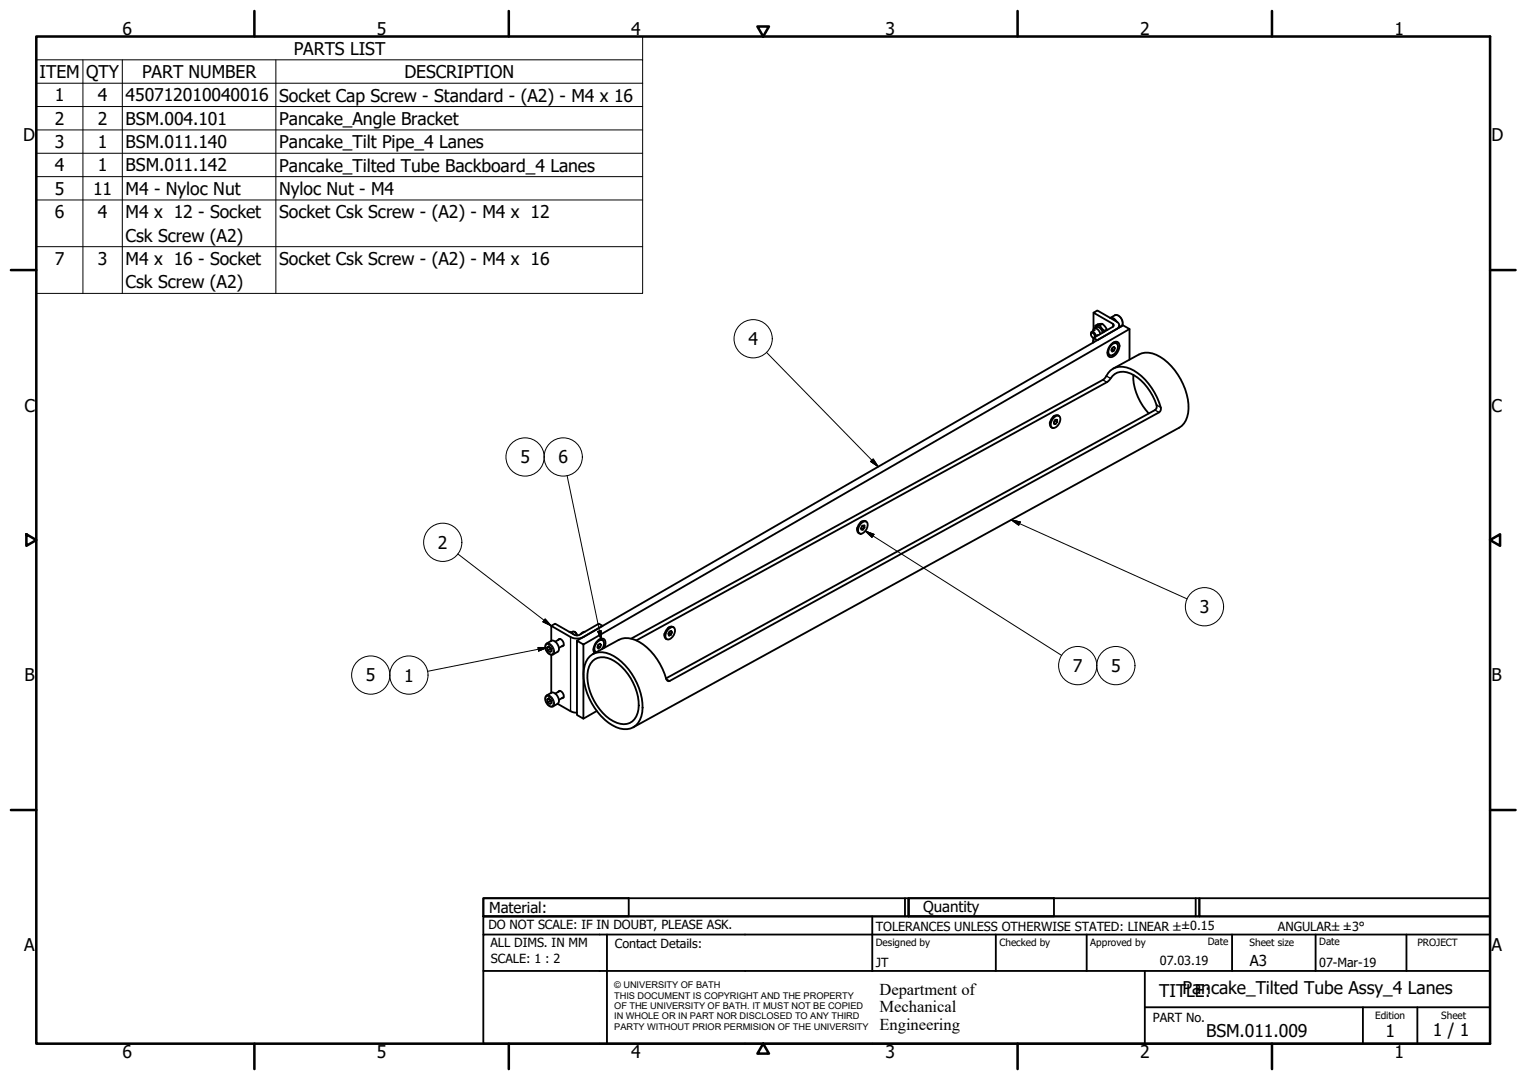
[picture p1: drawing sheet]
<svg xmlns="http://www.w3.org/2000/svg" width="420mm" height="297mm" viewBox="0 0 420 297" stroke-linecap="round" stroke-linejoin="round" font-family="sans-serif">
<!-- layer: Visible (ISO) -->
<g fill="none" stroke="#000" stroke-width=".51">
<path d="M300.2 91.9l.2-.6a1.14 1.14 0 0 1 1.2 1.1M300.7 92.9h.2M300.7 91.1l.3-.7a1.53 1.53 0 0 1 1.8 1.4M300.9 92.9v.1M300.9 86l1-.6 5.4 3.1a1.08 1.08 0 0 1 .7 1 1.08 1.08 0 0 1-.7 1l-5.4 3.1-1-.7 5.3-3 .3-.4-.3-.4zM300.9 93.3l-.2 1M300.9 86v4.5M300.9 92.9v1.3M301 90.3l.7-.3a1.67 1.67 0 0 1 1.7 1.5M301.3 90.7l-.9 .6M301.3 90.2l.1-.6 1.2-.1 1.3 1.5-.1 .3M301.4 89.6a1.84 1.84 0 0 1 1.9-.5 1.84 1.84 0 0 1 1.2 1.5l.1 .2"/>
<path d="M302.3 92.1l-.5 .2-.6 .5a.84 .84 0 0 0-.1-.9 .84 .84 0 0 0-.9-.3 1.05 1.05 0 0 0 .7 1.3M303.3 89.1l-.7 .4M304.5 90.6l-.6 .4M304.7 96.9l.2 .5 .5 .3M305.7 94.8a1.49 1.49 0 0 1 2.1-.5 3 3 0 0 1-2.1 3.9 1.14 1.14 0 0 1-.9-1.7zM305.9 94.8a.97 .97 0 0 1 1.3-.4 .97 .97 0 0 1 .4 1.4l-.2 .5a1.61 1.61 0 0 1-2.2 1.3 2.34 2.34 0 0 1 .7-2.8zM305.9 96.1h.1M305.9 96v.1M306.2 94.3l.5-.1 .5 .2M306.4 95.5l.4 .3-.3 .6M306.8 95.8l-.3-.4-.5 .3-.2 .7 .2 .3 .5-.3-.6-.3M307.2 88.4a1.63 1.63 0 0 0-1.7-1l1.3-.7a1.96 1.96 0 0 1 1.8 1 1.96 1.96 0 0 1-.1 2.1l-.5 .3v-.6"/>
<path d="M310.8 90.5v8.4M288.9 116.1v.5M289.9 114.9a1.07 1.07 0 0 1 1.8-.2 2.51 2.51 0 0 1-1.9 3 1.41 1.41 0 0 1-.3-2.3zM290.2 114.3l-.4 .3M290.3 115.7l.6 .4-.5 .5M290.3 115.7h-.1M290.3 115.7h.1M290.9 116.1v-.6l-.5-.1-.4 .6v.6h.4l-.4-.2M291.4 114.4a1.49 1.49 0 0 0-2.2 .9 1.5 1.5 0 0 0 .3 2.4M306.3 101.4l7.1-3.9a6.3 6.3 0 0 1 6.9 1.3 17.4 17.4 0 0 1 6.6 14.8 5.5 5.5 0 0 1-2.5 4.1l-150.2 82.4M311.8 103.1a15.1 15.1 0 0 0 4.3 10.6M235.8 145.2v.5"/>
<path d="M237.2 143.4l-.4 .2M237.2 143.7a.89 .89 0 0 1 1.1-.3 .89 .89 0 0 1 .4 1.2 2.28 2.28 0 0 1-2.2 2.1 2.08 2.08 0 0 1 .7-3zM237.2 144.8l.7 .3-.5 .6M237.9 145.1l-.1-.6h-.4l-.4 .6v.6h.4l-.4-.3M238.4 143.5a1.45 1.45 0 0 0-2.2 .9 1.5 1.5 0 0 0 .3 2.3M150.2 177.1l1.5-.9a2.02 2.02 0 0 1 1.7 3.1l-1.2 .7a2.02 2.02 0 0 1-2-2.9zM150.6 178.1l.4-.3 .6 .5 .2 .8-.5 .3-.6-.6zM151 177.8l-.4 .3M151.4 178.2v.2M151.4 178.4l-.7 .4M151.4 178.4l.2 .1M151.7 172.1l1-.6 5.4 3.1 .6 .2 .8-.2 5.3-3.1 1 .6-5.3 3.1-1.8 .4-1.7-.4z"/>
<path d="M151.7 172.1v4.1M153.6 176l.1-.2a1.24 1.24 0 0 1 1.2 .6 1.24 1.24 0 0 1 0 1.3h-.3M154.1 175.7l-1.3 .8M155.1 177.4l-1.3 .8M156.6 173.8l.6 .1 .5 .5M158.1 173.8l.4 .3 .2 .7-.1-.4a.87 .87 0 0 0-1.4-.5M158.7 176.2l1.8 1.1v20.4l-1.8-1.1zM158.7 176.2l150.3-86.7 1.8 1-150.3 86.8M160.9 173.8l-.5 .1-.6 .5M163.3 178.5l.2 .5 .4 .4M164.5 177.7h.1M164.6 177.4l-.1 .3"/>
<path d="M164.8 175.9h.5l.5 .2M165 177.1l.4 .3-.3-.4-.5 .4-.2 .7 .3 .3 .5-.4-.7-.3M165.4 177.4l-.2 .6M165.7 178.5a1.66 1.66 0 0 0 0-2.5 2.33 2.33 0 0 0-1.9 3.2l.2 .2M166.3 178.2a1.69 1.69 0 0 0-.4-2.6 2.97 2.97 0 0 0-2.3 4M173.7 175.6l129.7-71.1 .6-.5a4.9 4.9 0 0 1 7-2.6 16.8 16.8 0 0 1 8.4 11l-.5 1-134.6 73.9a.69 .69 0 0 1-1-.6 16.7 16.7 0 0 0-8.4-10.6 5.5 5.5 0 0 0-4.7-.1l-7 3.9M175.1 176.1l129.5-71 .6-.5a4.3 4.3 0 0 1 5.8-1.9 14.3 14.3 0 0 1 7.3 9.1l-.1 .4-.4 .6-134.5 73.8M182.8 174.3v.5M183.7 173.2a1.23 1.23 0 0 1 1.9-.5 2.33 2.33 0 0 1-2.1 3.1 1.88 1.88 0 0 1 .2-2.6zM184.1 172.5l-.3 .2M184.4 173.7l.5 .3-.2-.5-.5 .2-.3 .7 .2 .4 .5-.2M184.9 174l-.3 .6-.6-.4"/>
<path d="M185.4 172.5a1.48 1.48 0 0 0-2.2 1 1.44 1.44 0 0 0 .3 2.3M150.6 192.4l.4-.3 .6 .5 .2 .8-.5 .2-.6-.4zM151 192.1l-.4 .3M151.4 192.5v.2M151.4 192.7l-.7 .5M151.4 192.7l.2 .1M151.7 180.1v10.4M151.7 190.5a2.02 2.02 0 0 1 1.7 3.1M151.7 190.5l-1.3 .8a1.94 1.94 0 0 0-.1 2 1.94 1.94 0 0 0 1.9 1l1.2-.7M153.4 193.6l3.6 2 1.7 .4M153.6 190.3l.1-.2a1.24 1.24 0 0 1 1.2 .6 1.24 1.24 0 0 1 0 1.3h-.3M154.1 190l-1.3 .8"/>
<path d="M155.1 191.7l-1.3 .8M162.3 180.5a5.9 5.9 0 0 1 7.6 .7 17.4 17.4 0 0 1 6.8 14.7 4.8 4.8 0 0 1-7.2 4.1 17 17 0 0 1-8.8-15.9 6 6 0 0 1 1.6-3.6zM163.1 181.8a4.6 4.6 0 0 1 6 0 15.1 15.1 0 0 1 6.6 13.4 4.1 4.1 0 0 1-6 3.6 14.5 14.5 0 0 1-7.9-14.5l.7-1.8zM164.2 195.5l-3.7 2.2"/>
</g>
<!-- layer: Visible Narrow (ISO) -->
<path d="M306.2 89.1v.8M306.8 86.7a2.03 2.03 0 0 1 1.7 3.1M303.4 104.5l1.2 .6M304.4 103.4l1.2 .7M317.8 112.8l1.1 .6M318.2 111.4l1.2 .7M150.3 177.3a1.77 1.77 0 0 1 1.7 2.6 1.78 1.78 0 0 1-1.7-2.6zM150.4 177a2.02 2.02 0 0 1 1.8 3M157 175.2v20.4M150.3 191.5a1.77 1.77 0 0 1 1.7 2.7 1.78 1.78 0 0 1-1.7-2.7zM150.4 191.3a2.02 2.02 0 0 1 1.8 3M183.3 186.7l1 .6" fill="none" stroke="#000" stroke-width=".36"/>
<!-- layer: Visible (ISO) -->
<g fill="#000">
<circle cx="237.3" cy="144.7" r=".25"/>
<circle cx="184" cy="174.2" r=".25"/>
</g>
<!-- layer: Symbol (ISO) -->
<g fill="none" stroke="#000" stroke-width=".28">
<path d="M10 16.5v-6.5h166.8v6.5M10 16.5h166.8v6.4M10 16.5v64.2h166.8v-57.8M22.8 16.5v64.2M33.7 16.5v64.2M75.9 16.5v64.2M10 22.9h166.8M10 29.3h166.8M10 35.7h166.8M10 42.1h166.8M10 48.6h166.8M10 55h166.8"/>
<path d="M10 67.8h166.8M210.9 96.9l30.8 31.5M156 130.8l9.5 45.2M239.5 126.9l.8-.7 1.4 2.2zM126 152.3l25.7 19.8M238.1 146.1l2.4 .9-.6 .8zM238.1 146.1l54 34.2M278.2 143l2.5 .6-.4 .9zM278.2 143l48.4 21.7M148 178.1h2.6l-2.4 1zM150 170.2l1.7 1.9-2.3-1.1zM150.6 178.1l-33 6.5"/>
<path d="M164.5 173.7l.9-.3 .1 2.6z"/>
<circle cx="207.2" cy="93.2" r="5.3"/>
<circle cx="144.5" cy="125.7" r="5.3"/>
<circle cx="155" cy="125.7" r="5.3"/>
<circle cx="121.8" cy="149.2" r="5.3"/>
<circle cx="331.4" cy="166.9" r="5.3"/>
<circle cx="102" cy="185.7" r="5.3"/>
<circle cx="112.5" cy="185.7" r="5.3"/>
<circle cx="296.5" cy="183.1" r="5.3"/>
<circle cx="307" cy="183.1" r="5.3"/>
</g>
<!-- layer: Border (ISO) -->
<g fill="none" stroke="#000" stroke-width=".7">
<path d="M10 10h400v277h-400zM70 3v7M140 3v7M208.4 7.3h3.2l-1.6 2.7zM280 3v7M350 3v7M3 74.3h7M410 74.3h7M7.3 146.9l2.7 1.6-2.7 1.6zM410 148.5l2.7-1.6v3.2zM3 222.8h7M410 222.8h7"/>
<path d="M70 287v7M140 287v7M210 287l1.6 2.8h-3.2zM280 287v7M350 287v7"/>
</g>
<!-- layer: Title (ISO) -->
<g fill="none" stroke="#000" stroke-width=".51">
<path d="M133 247h40v5h-40zM133 247h117v5h-117zM133 257v-5h277v5M133 257h277v30h-277zM167 257v30M240 252v15M249 247v5M250 247h40v5h-40zM250 247h80v5h-80zM274 257v10M299 257v10M329 247v5"/>
<path d="M330 247h80v5h-80zM339 257v10M362 257v10M387 257v10M133 267h277M315 277h95M315 267v20M375 277v10M390 277v10"/>
</g>
<!-- layer: Symbol (ISO) -->
<path d="M239.5 126.9l2.2 1.5zM239.5 126.9l.8-.7 1.4 2.2zM238.1 146.1l2.4 .9zM238.1 146.1l2.4 .9-.6 .8zM278.2 143l2.5 .6zM278.2 143l2.5 .6-.4 .9zM148.2 179.1l2.4-1zM148 178.1h2.6l-2.4 1zM149.4 171l2.3 1.1zM150 170.2l1.7 1.9-2.3-1.1zM164.5 173.7l1 2.3zM164.5 173.7l.9-.3 .1 2.6z" fill="#000" stroke="#000" stroke-width=".28"/>
<g font-size="4.8">
<text x="33.7" y="9.6">6</text>
<text x="103.7" y="9.6">5</text>
<text x="173.7" y="9.6">4</text>
<text x="243.7" y="9.6">3</text>
<text x="313.7" y="9.6">2</text>
<text x="383.7" y="9.6">1</text>
<text x="80.8" y="15">PARTS LIST</text>
<text x="10.9" y="21.4">ITEM</text>
<text x="23.7" y="21.5">QTY</text>
<text x="39.1" y="21.4">PART NUMBER</text>
<text x="111.3" y="21.5">DESCRIPTION</text>
<text x="15.1" y="27.9">1</text>
<text x="26.9" y="27.8">4</text>
<text x="34.6" y="27.9">450712010040016</text>
<text x="76.8" y="27.9">Socket Cap Screw - Standard - (A2) - M4 x 16</text>
<text x="15.1" y="34.3">2</text>
<text x="26.9" y="34.3">2</text>
<text x="34.6" y="34.3">BSM.004.101</text>
<text x="76.8" y="34.3">Pancake_Angle Bracket</text>
<text x="6.3" y="38.9">D</text>
<text x="15.1" y="40.7">3</text>
<text x="26.9" y="40.7">1</text>
<text x="34.6" y="40.7">BSM.011.140</text>
<text x="76.8" y="40.8">Pancake_Tilt Pipe_4 Lanes</text>
<text x="410.4" y="38.9">D</text>
<text x="15.1" y="47.1">4</text>
<text x="26.9" y="47.1">1</text>
<text x="34.6" y="47.1">BSM.011.142</text>
<text x="76.8" y="47.2">Pancake_Tilted Tube Backboard_4 Lanes</text>
<text x="15.1" y="53.5">5</text>
<text x="25.6" y="53.5">11</text>
<text x="34.6" y="53.6">M4 - Nyloc Nut</text>
<text x="76.8" y="53.6">Nyloc Nut - M4</text>
<text x="15.1" y="60">6</text>
<text x="26.9" y="60">4</text>
<text x="34.6" y="60">M4 x 12 - Socket</text>
<text x="76.8" y="60">Socket Csk Screw - (A2) - M4 x 12</text>
<text x="34.6" y="66.5">Csk Screw (A2)</text>
<text x="15.1" y="72.8">7</text>
<text x="26.9" y="72.8">3</text>
<text x="34.6" y="72.9">M4 x 16 - Socket</text>
<text x="76.8" y="72.9">Socket Csk Screw - (A2) - M4 x 16</text>
<text x="34.6" y="79.3">Csk Screw (A2)</text>
<text x="205.9" y="94.9">4</text>
<text x="6.7" y="113.2">C</text>
<text x="410.4" y="113.2">C</text>
<text x="143.2" y="127.4">5</text>
<text x="153.7" y="127.5">6</text>
<text x="120.5" y="150.9">2</text>
<text x="330.1" y="168.7">3</text>
<text x="295.2" y="184.8">7</text>
<text x="305.7" y="184.8">5</text>
<text x="6.8" y="187.4">B</text>
<text x="100.7" y="187.4">5</text>
<text x="111.2" y="187.4">1</text>
<text x="410.4" y="187.4">B</text>
<text x="6.7" y="261.7">A</text>
<text x="410.4" y="261.7">A</text>
<text x="319" y="274.2">TITPLaEn:cake_Tilted Tube Assy_4 Lanes</text>
<text x="331.9" y="285.3">BSM.011.009</text>
<text x="381.2" y="285.3">1</text>
<text x="394.2" y="285">1 / 1</text>
<text x="33.7" y="291">6</text>
<text x="103.7" y="290.9">5</text>
<text x="173.7" y="290.9">4</text>
<text x="243.7" y="291">3</text>
<text x="313.7" y="291">2</text>
<text x="383.7" y="290.9">1</text>
</g>
<g font-size="4.6">
<text x="242" y="273.7">Department of</text>
<text x="242" y="278.4">Mechanical</text>
<text x="242" y="283.2">Engineering</text>
</g>
<g font-size="4.1">
<text x="134.6" y="251.1">Material:</text>
<text x="254" y="250.8">Quantity</text>
<text x="343.9" y="265.6">A3</text>
</g>
<g font-size="3.5">
<text x="134.4" y="255.6">DO NOT SCALE: IF IN DOUBT, PLEASE ASK.</text>
<text x="241" y="256">TOLERANCES UNLESS OTHERWISE STATED: LINEAR ±±0.15</text>
<text x="351.6" y="256">ANGULAR±±3°</text>
<text x="134.9" y="260.6">ALL DIMS. IN MM</text>
<text x="169.2" y="260.6">Contact Details:</text>
<text x="135.1" y="264.8">SCALE: 1 : 2</text>
<text x="241" y="266">JT</text>
<text x="319.2" y="265.5">07.03.19</text>
<text x="363" y="266">07-Mar-19</text>
<text x="317.2" y="281.2">PART No.</text>
</g>
<g font-size="2.8">
<text x="241" y="260.1">Designed by</text>
<text x="275" y="260.1">Checked by</text>
<text x="300" y="260.1">Approved by</text>
<text x="332.3" y="260">Date</text>
<text x="343.8" y="260.1">Sheet size</text>
<text x="363" y="260">Date</text>
<text x="390" y="260.1">PROJECT</text>
<text x="378.4" y="280.1">Edition</text>
<text x="396.6" y="280.1">Sheet</text>
</g>
<g font-size="2.5">
<text x="169" y="271.9">© UNIVERSITY OF BATH</text>
<text x="169" y="274.7">THIS DOCUMENT IS COPYRIGHT AND THE PROPERTY</text>
<text x="169" y="277.5">OF THE UNIVERSITY OF BATH. IT MUST NOT BE COPIED</text>
<text x="169" y="280.4">IN WHOLE OR IN PART NOR DISCLOSED TO ANY THIRD</text>
<text x="169" y="283.2">PARTY WITHOUT PRIOR PERMISION OF THE UNIVERSITY</text>
</g>
</svg>
